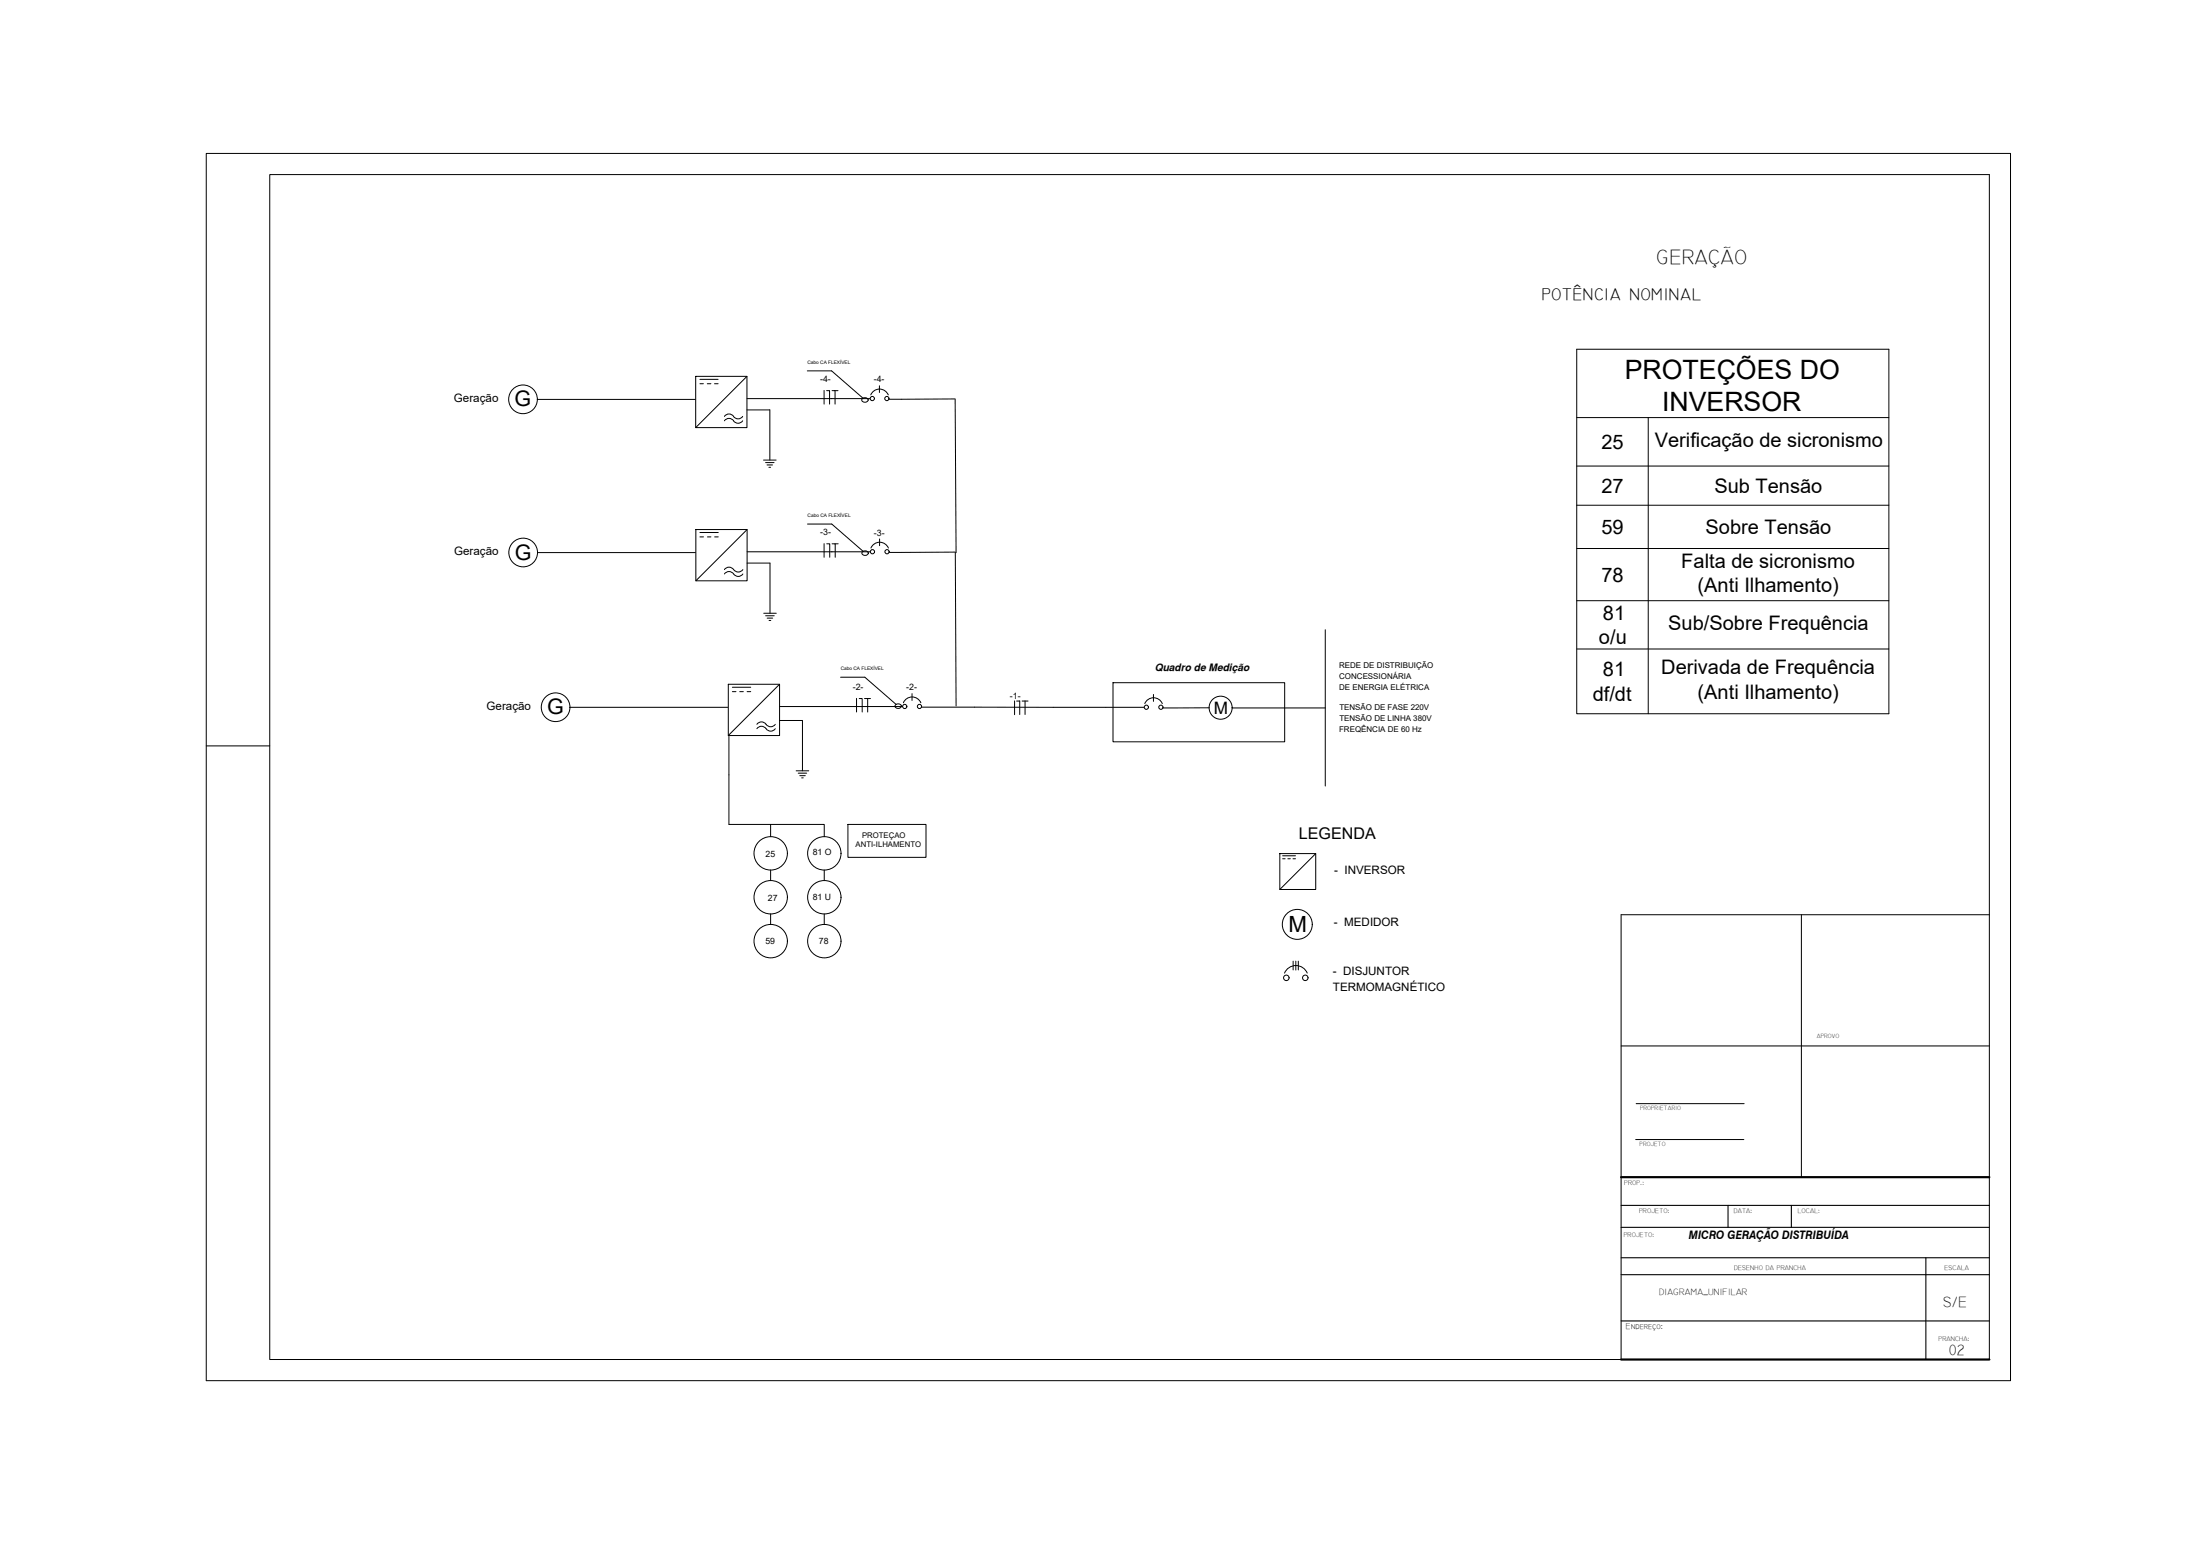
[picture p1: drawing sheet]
<svg xmlns="http://www.w3.org/2000/svg" width="594mm" height="420mm" viewBox="0 0 594 420" stroke-linecap="round" stroke-linejoin="round" font-family="sans-serif">
<!-- layer: 0 -->
<g fill="none" stroke="#000" stroke-width=".27">
<path d="M55.7 41.4h487.2v331.4h-487.2zM425.8 94.3h84.3v98.4h-84.3zM145.1 107.9h42.6M187.9 101.6h13.8v13.9h-13.8zM189 102.4h4.9M189 103.6h.9M191 103.6h1M192.9 103.6h1M195.6 112.4a1.56 1.56 0 0 1 2.7 .3l.6 .4h.8l.9-.7M195.6 113.6a1.56 1.56 0 0 1 2.7 .3l.6 .3h.8l.9-.6M201.7 101.6l-13.8 13.9M201.7 107.6h22.8"/>
<path d="M207.9 110.7v13.5M218 100.1h6.6l8.4 7.4M222.5 105.4v3.7M223.2 105.5h.8v3.6M224.6 107.6h10.3M224.7 105.5h.8v3.6M225.5 105.5h.8M232.9 107.6l.7-.2a.65 .65 0 0 1 .8 .6 .65 .65 0 0 1-.8 .6 .62 .62 0 0 1-.8-.3 .62 .62 0 0 1 .1-.7zM235.1 106.6a2.56 2.56 0 0 1 2.4-1.5 2.56 2.56 0 0 1 2.4 1.5M237.5 104.2v1.8M240 107.8h3.4M425.8 112.8h84.3"/>
<path d="M445.1 112.8v79.9M206.2 124.2h3.4M206.7 124.9h2.3M207.1 125.5h1.5M207.6 126.2h.5M425.8 125.8h84.3M425.8 136.4h84.3M145.1 149.2h42.7M187.9 143h13.8v13.8h-13.8zM189 143.8h5M189 145h1M191 145h1"/>
<path d="M193 145h1M195.6 153.8a1.5 1.5 0 0 1 2.5 0M195.6 155a1.5 1.5 0 0 1 2.5 0M198.1 153.8a1.5 1.5 0 0 0 2.5 0M198.1 155a1.5 1.5 0 0 0 2.5 0M201.7 143l-13.8 13.8M201.7 149h22.9M207.9 152v13.6M218 141.5h6.6l8.5 7.4M222.5 146.8v3.7M223.3 146.8h.8v3.7M224.7 146.8h.8v3.7"/>
<path d="M224.7 149h10.3M225.5 146.8h.8M233 148.9l.6-.2a.65 .65 0 0 1 .9 .7 .65 .65 0 0 1-.9 .6 .62 .62 0 0 1-.7-.3 .62 .62 0 0 1 .1-.8zM235.2 148a2.56 2.56 0 0 1 2.3-1.6 2.56 2.56 0 0 1 2.4 1.6M237.5 145.5v1.8M240.1 149.2h3.3M425.8 148.1h84.3M206.2 165.6h3.4M206.7 166.3h2.4M207.2 166.9h1.4M207.7 167.5h.4M357.9 170v42.2"/>
<path d="M425.8 162.2h84.3M425.8 175.2h84.3M153.9 191h42.6M196.7 184.8h13.8v13.8h-13.8zM196.8 198.8v23.8h25.8v3.3M197.8 185.6h4.9M197.8 186.8h.9M199.8 186.8h.9M201.7 186.8h1M204.4 195.6a1.6 1.6 0 0 1 2.7 .3l.7 .3h.7l.9-.6M204.4 196.8a1.6 1.6 0 0 1 2.7 .2l.7 .4h.7l.9-.6M210.5 184.8l-13.8 13.8"/>
<path d="M210.5 190.8h22.8M216.7 194.5v13.6M227 182.9h6.5l8.5 7.3M231.3 188.6v3.7M232 188.6h.8v3.7M233.5 188.6h.8v3.7M233.5 190.8h10.2M234.3 188.6h.8M241.9 190.2l.6-.1a.65 .65 0 0 1 .9 .6 .65 .65 0 0 1-.9 .6 .62 .62 0 0 1-.7-.3 .62 .62 0 0 1 .1-.8zM243.9 189.8a2.56 2.56 0 0 1 2.4-1.6 2.56 2.56 0 0 1 2.4 1.6M246.3 187.3v1.8M248.8 191h60.1"/>
<path d="M274 189.3v3.7M274.5 189.3h.9M275.4 189.3v3.6M276 189.3h1.6M276.8 189.3v3.6M300.6 184.3h46.3v16h-46.3zM309.1 190a2.56 2.56 0 0 1 2.4-1.6 2.56 2.56 0 0 1 2.4 1.6M311.5 187.5v1.9M326.5 191.1l-12.5 .1M332.7 191.2h25.2M55.7 201.4h17.1M215 208.1h3.4"/>
<path d="M215.5 208.8h2.3M216 209.5h1.5M216.5 210h.4M208.1 222.6v3.3M345.6 230.5h9.7v9.7h-9.7zM346.4 231.1h3.4M346.4 231.9h.6M347.8 231.9h.6M349.2 231.9h.6M355.3 230.5l-9.7 9.7M349.2 259.5v2.4M349.9 259.5v2.4"/>
<path d="M350.6 259.5v2.4M346.9 262.8a3.3 3.3 0 0 1 3-2.1 3.3 3.3 0 0 1 3.1 2.1"/>
<circle cx="141.2" cy="107.8" r="3.9"/>
<circle cx="235.5" cy="107.6" r=".57"/>
<circle cx="239.5" cy="107.6" r=".57"/>
<circle cx="141.3" cy="149.2" r="3.9"/>
<circle cx="235.6" cy="149" r=".57"/>
<circle cx="239.5" cy="149" r=".57"/>
<circle cx="150" cy="191" r="3.9"/>
<circle cx="244.3" cy="190.8" r=".57"/>
<circle cx="248.3" cy="190.8" r=".57"/>
<circle cx="309.5" cy="191" r=".57"/>
<circle cx="313.5" cy="191" r=".57"/>
<circle cx="329.6" cy="191.1" r="3.1"/>
<circle cx="350.3" cy="249.6" r="4"/>
<circle cx="347.4" cy="264" r=".74"/>
<circle cx="352.5" cy="264" r=".74"/>
</g>
<!-- layer: LAYER1 -->
<path d="M466.3 367.1h-393.5v-320h464.4v320" fill="none" stroke="#000" stroke-width=".27"/>
<!-- layer: VERMELHA -->
<path d="M486.4 247v70.9M537.2 247h-99.4v70.9M437.8 282.4h99.4M441.8 298h29.2M441.7 307.7h29.2" fill="none" stroke="#000" stroke-width=".27"/>
<!-- layer: VERDE -->
<path d="M437.8 325.5h99.4M437.8 331.4h99.4M437.8 339.6h99.4M466.6 325.5v5.9M483.7 325.5v5.9M520.1 339.6v27.5M437.8 356.7h99.4M437.8 344.2h99.4" fill="none" stroke="#000" stroke-width=".3"/>
<!-- layer: AMARELA -->
<path d="M437.8 367.1h99.4" fill="none" stroke="#000" stroke-width=".27"/>
<!-- layer: MAGENTA -->
<path d="M437.8 317.9v49.2" fill="none" stroke="#000" stroke-width=".27"/>
<path d="M437.8 317.9h99.4M437.8 367.1h99.4" fill="none" stroke="#000" stroke-width=".59"/>
<!-- layer: GROSEIRO -->
<g fill="none" stroke="#000" stroke-width=".27">
<path d="M208.1 234.9v2.9M222.6 234.9v2.9M229 222.6h21v8.9h-21zM208.1 246.8v2.8M222.6 246.8v2.8"/>
<circle cx="208.1" cy="230.4" r="4.5"/>
<circle cx="222.6" cy="230.4" r="4.5"/>
<circle cx="208.1" cy="242.3" r="4.5"/>
<circle cx="208.1" cy="254.1" r="4.5"/>
<circle cx="222.6" cy="242.3" r="4.5"/>
<circle cx="222.6" cy="254.1" r="4.5"/>
</g>
<!-- layer: 02.elt_linha_de_chamada -->
<path d="M224.5 107.6h.1M224.6 149h.1M233.3 190.8h.2" fill="none" stroke="#000" stroke-width=".27"/>
<!-- layer: BRANCO -->
<path d="M201.7 110.7h6.2M257.9 107.7l-14.5 .1M257.9 107.8l.3 41.5M201.7 152h6.2M258 149.1l-14.6 .1M258 149.2l.2 41.4M210.5 194.5h6.2" fill="none" stroke="#000" stroke-width=".27"/>
<g font-size="7.2">
<text x="438.7" y="102.3">PROTEÇÕES DO</text>
<text x="448.8" y="111">INVERSOR</text>
</g>
<text font-size="6" x="347.9" y="251.7">M</text>
<g font-size="5.8">
<text x="139" y="109.8">G</text>
<text x="139" y="151.1">G</text>
<text x="147.8" y="192.9">G</text>
</g>
<g font-size="5.6">
<text x="447.2" y="71.3">GERAÇÃO</text>
<text x="416.3" y="81">potência nominal</text>
</g>
<g font-size="5.4">
<text x="432.5" y="121.2">25</text>
<text x="446.9" y="120.7">Verificação de sicronismo</text>
<text x="432.5" y="133.1">27</text>
<text x="462.9" y="133.1">Sub Tensão</text>
<text x="432.5" y="144.2">59</text>
<text x="460.6" y="144.2">Sobre Tensão</text>
<text x="454" y="153.3">Falta de sicronismo</text>
<text x="432.4" y="157.1">78</text>
<text x="458.4" y="159.8">(Anti Ilhamento)</text>
<text x="432.8" y="167.4">81</text>
<text x="431.8" y="173.9">o/u</text>
<text x="450.5" y="170.2">Sub/Sobre Frequência</text>
<text x="432.8" y="182.7">81</text>
<text x="448.6" y="182.1">Derivada de Frequência</text>
<text x="430.1" y="189.2">df/dt</text>
<text x="458.4" y="188.6">(Anti Ilhamento)</text>
</g>
<text font-size="4.6" x="327.8" y="192.7">M</text>
<text font-size="4.3" x="350.8" y="226.6">LEGENDA</text>
<g font-size="4.1">
<text x="524.7" y="352.8">S/E</text>
<text x="526.2" y="366">02</text>
</g>
<text font-size="3.2" x="456" y="334.6">MICRO GERAÇÃO DISTRIBUÍDA</text>
<g font-size="3.1">
<text x="122.6" y="108.5">Geração</text>
<text x="122.6" y="149.8">Geração</text>
<text x="131.4" y="191.6">Geração</text>
<text x="360.3" y="236">- INVERSOR</text>
<text x="360.2" y="250">- MEDIDOR</text>
<text x="359.9" y="263.3">- DISJUNTOR</text>
<text x="359.9" y="267.7">TERMOMAGNÉTICO</text>
</g>
<text font-size="2.7" x="311.9" y="181.1">Quadro de Medição</text>
<text font-size="2.5" x="448" y="349.8">DIAGRAMA_UNIFILAR</text>
<g font-size="2.4">
<text x="221.5" y="103.2">-4-</text>
<text x="235.9" y="103.3">-4-</text>
<text x="221.5" y="144.6">-3-</text>
<text x="236" y="144.6">-3-</text>
<text x="230.3" y="186.4">-2-</text>
<text x="244.7" y="186.4">-2-</text>
<text x="272.7" y="188.6">-1-</text>
<text x="206.7" y="231.5">25</text>
<text x="219.5" y="231">81 O</text>
<text x="207.4" y="243.3">27</text>
<text x="219.5" y="242.9">81 U</text>
<text x="206.7" y="254.9">59</text>
<text x="221.1" y="254.9">78</text>
</g>
<text font-size="2.3" x="439.1" y="358.8">Endereço:</text>
<g font-size="2.2">
<text x="361.6" y="180.3">REDE DE DISTRIBUIÇÃO</text>
<text x="361.6" y="183.3">CONCESSIONÁRIA</text>
<text x="361.6" y="186.3">DE ENERGIA ELÉTRICA</text>
<text x="361.7" y="191.7">TENSÃO DE FASE 220V</text>
<text x="361.6" y="197.6">FREQÊNCIA DE 60 Hz</text>
<text x="361.7" y="194.6">TENSÃO DE LINHA 380V</text>
</g>
<g font-size="2.1">
<text x="232.8" y="226.2">PROTEÇAO</text>
<text x="231" y="228.8">ANTI-ILHAMENTO</text>
</g>
<g font-size="1.8">
<text x="438.6" y="319.9">PROP.:</text>
<text x="442.6" y="327.6">PROJETO:</text>
<text x="468.2" y="327.6">DATA:</text>
<text x="485.5" y="327.6">LOCAL:</text>
<text x="438.5" y="334">PROJETO:</text>
<text x="468.3" y="342.9">DESENHO DA PRANCHA</text>
<text x="525.1" y="342.9">ESCALA</text>
<text x="523.5" y="362">PRANCHA:</text>
</g>
<g font-size="1.7">
<text x="490.6" y="280.4">APROVO</text>
<text x="442.9" y="299.8">PROPRIETARIO</text>
<text x="442.8" y="309.4">PROJETO</text>
</g>
<g font-size="1.3">
<text x="218" y="98.3">Cabo CA FLEXÍVEL</text>
<text x="218.1" y="139.7">Cabo CA FLEXÍVEL</text>
<text x="227" y="181">Cabo CA FLEXÍVEL</text>
</g>
</svg>
